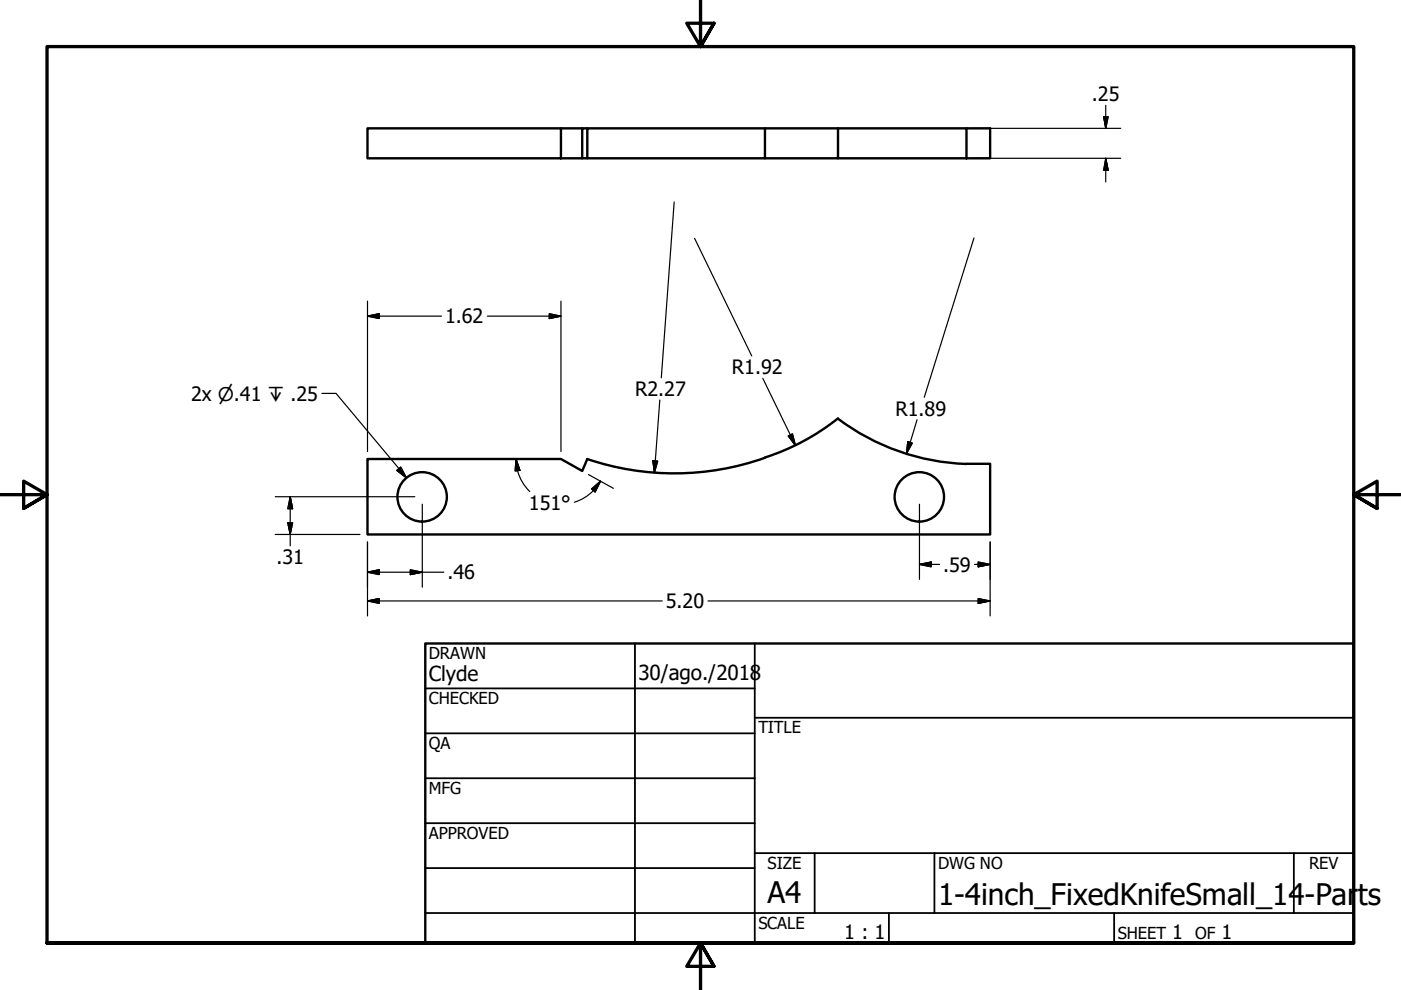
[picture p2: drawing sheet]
<svg xmlns="http://www.w3.org/2000/svg" width="297mm" height="210mm" viewBox="0 0 297 210" stroke-linecap="round" stroke-linejoin="round" font-family="sans-serif">
<g fill="none" stroke="#000" stroke-width=".51">
<path d="M77.9 27.2h41v6.4h-41zM118.9 27.2h4.5M124.5 27.2h-1.1v6.4h-4.5M162.2 27.2h-37.7v6.4h-1.1M162.2 33.6h15.5M177.7 27.2h27.2v6.4h-27.2zM177.7 27.2h-15.5v6.4h-37.7M204.9 27.2h5v6.4h-5M162.2 97.1a57.5 57.5 0 0 1-37.7 .2l-1.1 2.6-4.5-2.6h-41v16h132v-15h-5M177.7 88.7a48.9 48.9 0 0 1-15.6 8.3M177.7 88.8a47.9 47.9 0 0 0 27.2 9.6M90.2 136.4h196.8v63.5h-196.8z"/>
<circle cx="89.5" cy="105.3" r="5.2"/>
<circle cx="194.9" cy="105.3" r="5.2"/>
</g>
<path d="M148.5 -.1v10l-2.9-5h5.8l-2.9 5 2.9-5M0 104.9h10l-5-2.9v5.8l5-2.9-5 2.9M297 104.9h-10l5-2.9v5.8l-5-2.9 5 2.9M10 199.9v-190h277v190h-277h277M151.4 204.9l-2.9-5 2.9 5h-5.8l2.9-5v10" fill="none" stroke="#000" stroke-width=".7"/>
<g fill="none" stroke="#000" stroke-width=".38">
<path d="M134.6 136.4v63.5M160 136.4v63.5M90.2 146h69.8M90.2 155.5h69.8M160 152.2h127M90.2 165h69.8M90.2 174.5h69.8M90.2 184.1h69.8M90.2 193.6h196.8M160 180.9h127M172.7 180.9v12.7M188.5 193.6v6.3"/>
<path d="M198.1 180.9v12.7M236.2 193.6v6.3M274.3 180.9v12.7"/>
</g>
<g fill="none" stroke="#000" stroke-width=".25">
<path d="M206.5 27.2h31.1M206.5 33.6h31.1M234 24.7l.4 2.5zM234 24.7h1l-.6 2.5zM234.4 33.6l.6 2.5zM234.4 33.6l.6 2.5h-1zM234.4 22.3v4.9M234.4 33.6v5M142.9 42.8l-2.7 37.3M147.3 50.5l12.1 25M206.5 50.5l-10.5 33.7M77.9 67l2.5-.5z"/>
<path d="M77.9 67l2.5-.5v1zM77.9 63.9v31.8M77.9 67h15.7M103.3 67h15.6M116.5 67.5l2.4-.5zM116.5 66.5l2.4 .5-2.4 .5zM118.9 63.9v31.8M68.3 83.4h2.9l15 17.9M84.1 99.7l2.1 1.6zM84.1 99.7l.9-.7 1.2 2.3zM109.4 97.3l.8 2.4zM109.4 97.3l.8 2.4-1 .2z"/>
<path d="M109.4 97.3a9.6 9.6 0 0 0 1.9 5.8l1 1.1M138.4 97.7l.3 2.5zM138.4 97.7l1 .1-.7 2.4zM139.9 84.8l-1.2 15.4M161.7 80.2l7 14.3M167.1 92.4l1.6 2.1zM167.1 92.4l.9-.4 .7 2.5zM192.3 93.6v2.6M192.5 93.6l-.3 2.6zM192.5 93.6l.9 .4-1.2 2.2zM194.4 89l-2.2 7.2M58.4 113.3h17.9"/>
<path d="M58.4 105.3h29.5M61 110.8l.5 2.5zM61 110.8h1l-.5 2.5zM61.5 105.3l.5 2.6zM61.5 105.3l.5 2.6h-1zM61.5 105.3v10.4M77.9 114.9v15.7M89.5 106.9v17.6M124.8 100.6l5.2 2.9M125.4 103.7l1.9-1.7-1.1 2.3zM125.8 104l-2.1 1.7-1.9 .8M127.3 102l-1.1 2.3z"/>
<path d="M127.3 102l-1.5 2M194.9 119.7l2.5-.5zM194.9 119.7l2.5-.5v1zM194.9 119.7h4.3M194.9 106.9v15.9M206.6 119.7h3.3M207.4 119.2l2.5 .5-2.5 .5zM209.9 114.9v15.7M77.9 127.4l2.5-.5zM77.9 127.4l2.5-.5v1zM77.9 121.3l2.5-.5zM77.9 121.3l2.5-.5v1z"/>
<path d="M77.9 127.4h62.5M77.9 121.3h16.2M87 121.8l2.5-.5zM87 120.8l2.5 .5-2.5 .5zM150.1 127.4h59.8M207.4 127.9l2.5-.5zM207.4 126.9l2.5 .5-2.5 .5zM207.4 120.2l2.5-.5z"/>
</g>
<path d="M234.2 24.7v2.5" fill="none" stroke="#000" stroke-width=".44"/>
<g fill="#000">
<path d="M234 24.7h1l-.6 2.5zM234.4 33.6l.6 2.5zM234.4 33.6l.6 2.5h-1zM77.9 67l2.5-.5zM77.9 67l2.5-.5v1zM116.5 67.5l2.4-.5zM116.5 66.5l2.4 .5-2.4 .5zM84.1 99.7l2.1 1.6zM84.1 99.7l.9-.7 1.2 2.3zM109.4 97.3l.8 2.4zM109.4 97.3l.8 2.4-1 .2zM138.4 97.7l1 .1-.7 2.4z"/>
<path d="M167.1 92.4l1.6 2.1zM167.1 92.4l.9-.4 .7 2.5zM192.5 93.6l.9 .4-1.2 2.2zM61 110.8l.5 2.5zM61 110.8h1l-.5 2.5zM61.5 105.3l.5 2.6zM61.5 105.3l.5 2.6h-1zM127.3 102l-1.1 2.3zM125.4 103.7l1.9-1.7-1.1 2.3zM194.9 119.7l2.5-.5zM194.9 119.7l2.5-.5v1zM77.9 127.4l2.5-.5z"/>
<path d="M77.9 127.4l2.5-.5v1zM77.9 121.3l2.5-.5zM77.9 121.3l2.5-.5v1zM87 121.8l2.5-.5zM87 120.8l2.5 .5-2.5 .5zM207.4 127.9l2.5-.5zM207.4 126.9l2.5 .5-2.5 .5zM207.4 120.2l2.5-.5zM207.4 119.2l2.5 .5-2.5 .5z"/>
</g>
<path d="M138.6 97.7v2.5" fill="none" stroke="#000" stroke-width=".32"/>
<g font-size="6.3">
<text x="162.8" y="191.4">A4</text>
<text x="198.9" y="191.9">1-4inch_FixedKnifeSmall_14-Parts</text>
</g>
<g font-size="4.4">
<text x="90.9" y="144.3">Clyde</text>
<text x="135.4" y="144.2">30/ago./2018</text>
</g>
<g font-size="4.2">
<text x="231.5" y="21.5">.25</text>
<text x="94.4" y="68.6">1.62</text>
<text x="155.2" y="79.3">R1.92</text>
<text x="40.5" y="84.9">2x ⌀.41 ↧ .25</text>
<text x="134.7" y="84">R2.27</text>
<text x="189.9" y="88.2">R1.89</text>
<text x="112.1" y="108.1">151°</text>
<text x="58.6" y="119.7">.31</text>
<text x="94.9" y="122.8">.46</text>
<text x="200" y="121.2">.59</text>
<text x="141.2" y="128.9">5.20</text>
<text x="179" y="199.2">1 : 1</text>
<text x="248.5" y="199.1">1</text>
<text x="259" y="199.1">1</text>
</g>
<g font-size="3.5">
<text x="90.9" y="139.7">DRAWN</text>
<text x="90.9" y="149.3">CHECKED</text>
<text x="160.8" y="155.5">TITLE</text>
<text x="90.9" y="158.8">QA</text>
<text x="90.9" y="168.3">MFG</text>
<text x="90.9" y="177.8">APPROVED</text>
<text x="162.8" y="184.2">SIZE</text>
<text x="198.9" y="184.2">DWG NO</text>
<text x="277.6" y="184.2">REV</text>
<text x="160.8" y="196.9">SCALE</text>
<text x="237" y="199.1">SHEET</text>
<text x="253.4" y="199.1">OF</text>
</g>
</svg>
